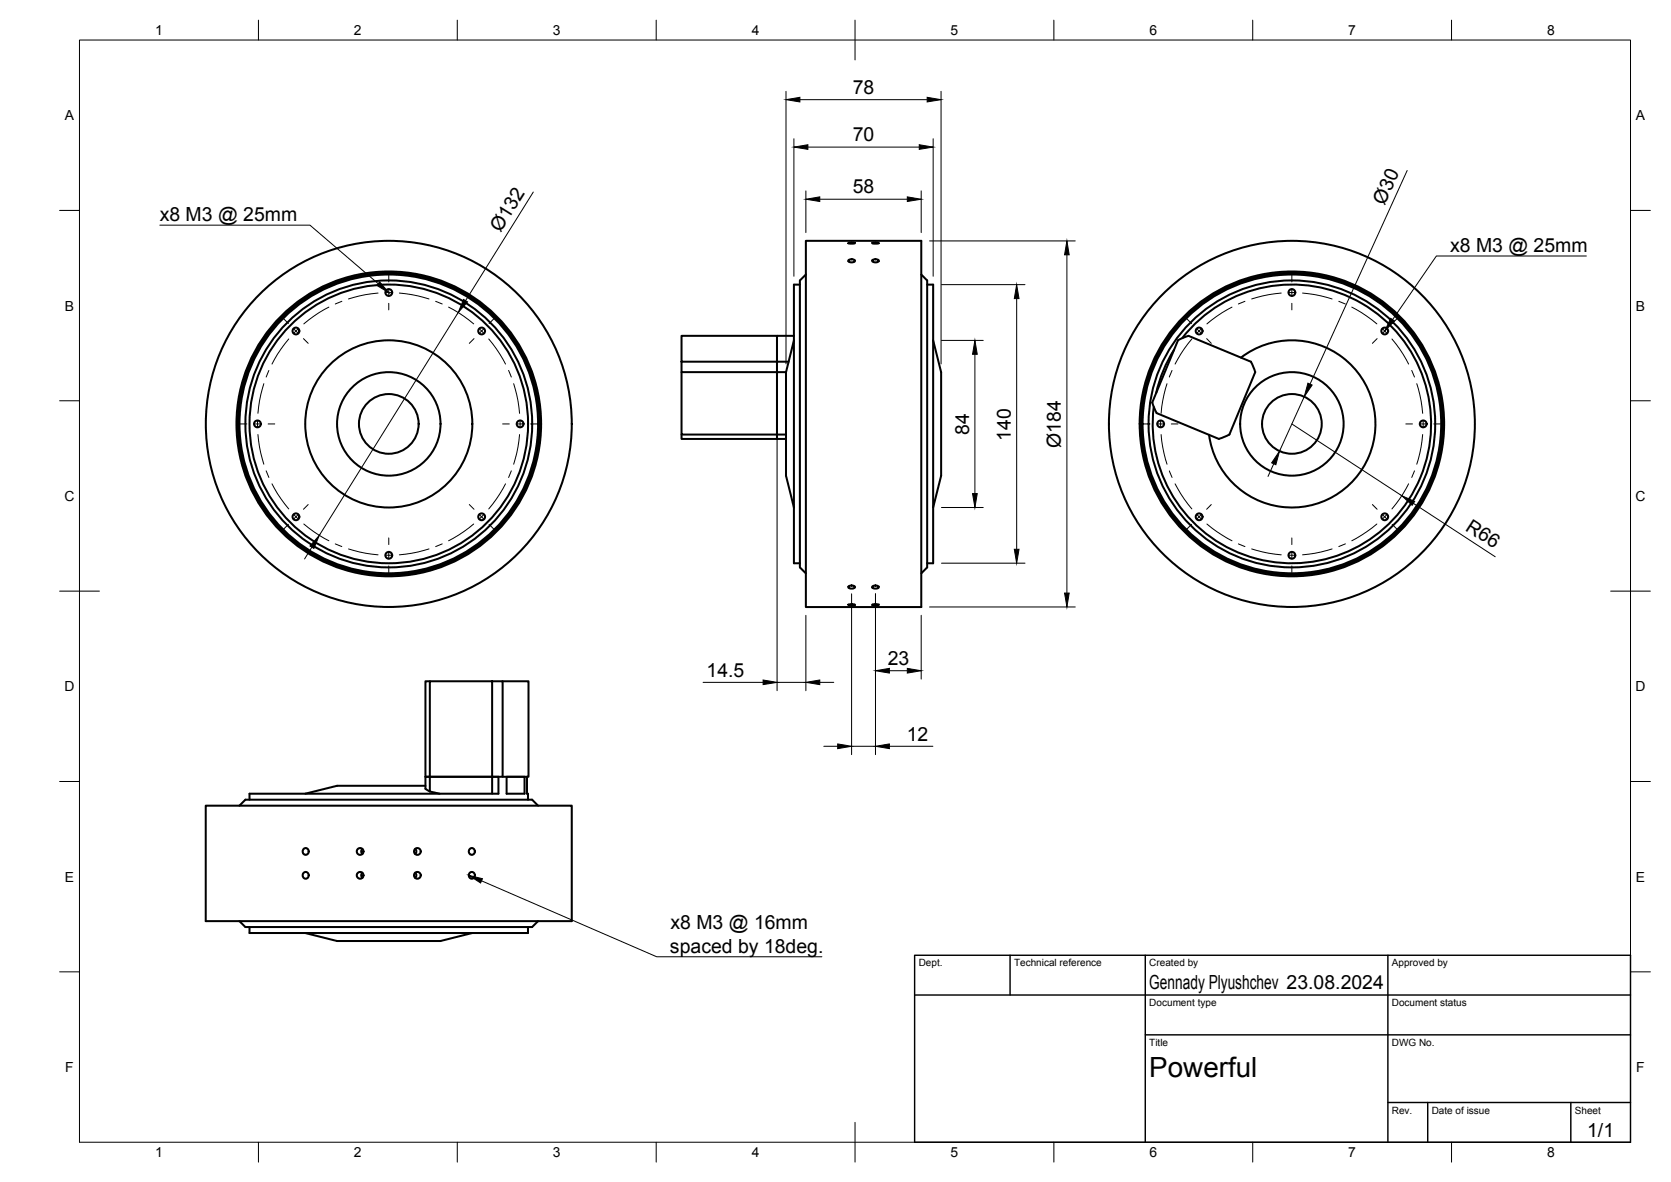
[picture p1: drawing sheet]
<svg xmlns="http://www.w3.org/2000/svg" width="420mm" height="297mm" viewBox="0 0 420 297" stroke-linecap="round" stroke-linejoin="round" font-family="sans-serif">
<!-- layer: Visible -->
<g fill="none" stroke="#000" stroke-width=".51">
<path d="M201.1 71.5h-1.5v70h1.5M202.6 69l-1.5 1.5v72.1l1.5 1.5M202.6 60.5h29v92.1h-29zM213.3 61.1h1.7l-.9 .1zM213.3 65.4l1-.2 .5 .1 .2 .3-.3 .3h-.9l-.5-.2zM219.3 61.1l1.2-.1 .5 .1-.9 .1zM219.3 65.4l1-.2 .6 .1 .1 .3-.6 .3h-.5l-.5-.1zM231.6 69l1.5 1.5v72.1l-1.5 1.5M233.1 71.5h1.5v70h-1.5M171.4 90.9v2.6h24v16.8h2.2M171.4 84.4h24v6.5h-24zM171.4 93.5v15.7h24v1.1h-24v-1.1"/>
<path d="M197.6 93.5h-2.2v-2.6v18.3h2.2M197.6 93.5v26l2 8M199.6 84.4h-4.2v6.5h2.9M199.6 85.5l-2 8M234.6 85.5l2 8v26l-2 8M295.2 87.9a35 35 0 0 0-4.5 10.9M297.3 85a35 35 0 0 1 57.1 2.8 35 35 0 0 1-21.9 52.9 35 35 0 0 1-42.4-38.4M312 89.9a21 21 0 0 1 31.5 6.9 21 21 0 0 1-12.3 29.8 21 21 0 0 1-27.2-17.3M314.5 90.9l-15.6-6.5-1.4 .5-1.3 .6-6.5 15.7M314.5 90.9l1.1 2.6-6.5 15.7-2.6 1.1M289.7 101.2l1.1 2.6 15.7 6.5M213.3 152l.8-.2 .9 .2z"/>
<path d="M213.4 147.4l1-.2 .5 .1 .1 .3-.5 .3h-.7l-.5-.2zM219.3 152l.8-.2 .9 .2-1.2 .1zM219.3 147.4l.6-.2h.5l.5 .1 .1 .3-.3 .2-.7 .1-.6-.2zM108.1 171.2h-1.1v24h1.1v-24h15.6M123.7 171.2h2.7v24h-2.7zM126.4 171.2h6.5v24h-6.5M107 197.5h-22.2l-8 2M108.1 198.9l2.4 .6M108.1 198.9v-3.7h15.6v4.3M108.1 198.9l-1.1-.7v-3h18.3v4.3h-62.6v1.5M127.4 195.2h4.5v4.3h-4.5zM132.5 195.2v4.3h.3v1.5"/>
<path d="M51.7 202.5h92.1v29h-92.1zM60.2 202.5l1.5-1.5h72.1l1.5 1.5M91.1 213.3l-.3 .7 .3 .6M91.1 219.3l-.3 .7 .3 .6M104.4 213.3l.3 .7-.3 .6M104.4 219.3l.3 .7-.3 .6M60.2 231.5l1.5 1.5h72.1l1.5-1.5M62.7 233v1.5h70.1v-1.5M76.8 234.5l8 2h25.9l8-2"/>
<circle cx="97.8" cy="73.5" r=".86"/>
<circle cx="324.8" cy="73.5" r=".86"/>
<circle cx="74.4" cy="83.2" r=".86"/>
<circle cx="121.1" cy="83.2" r=".86"/>
<circle cx="301.5" cy="83.2" r=".86"/>
<circle cx="348.2" cy="83.2" r=".86"/>
<circle cx="64.7" cy="106.5" r=".86"/>
<circle cx="97.8" cy="106.5" r="46"/>
<circle cx="97.8" cy="106.5" r="38.3"/>
<circle cx="97.8" cy="106.5" r="37.9"/>
<circle cx="97.8" cy="106.5" r="37.5"/>
<circle cx="97.8" cy="106.5" r="36.1"/>
<circle cx="97.8" cy="106.5" r="35"/>
<circle cx="97.8" cy="106.5" r="21"/>
<circle cx="97.8" cy="106.5" r="13"/>
<circle cx="97.8" cy="106.5" r="7.5"/>
<circle cx="130.8" cy="106.5" r=".86"/>
<circle cx="291.8" cy="106.5" r=".86"/>
<circle cx="324.8" cy="106.5" r="7.5"/>
<circle cx="324.8" cy="106.5" r="13"/>
<circle cx="324.8" cy="106.5" r="37.5"/>
<circle cx="324.8" cy="106.5" r="46"/>
<circle cx="324.8" cy="106.5" r="36.1"/>
<circle cx="324.8" cy="106.5" r="38.3"/>
<circle cx="324.9" cy="106.5" r="37.9"/>
<circle cx="357.9" cy="106.5" r=".86"/>
<circle cx="74.4" cy="129.9" r=".86"/>
<circle cx="97.8" cy="139.5" r=".86"/>
<circle cx="121.1" cy="129.9" r=".86"/>
<circle cx="301.5" cy="129.9" r=".86"/>
<circle cx="324.8" cy="139.5" r=".86"/>
<circle cx="348.2" cy="129.9" r=".86"/>
<circle cx="76.8" cy="214" r=".81"/>
<circle cx="76.8" cy="220" r=".8"/>
<circle cx="90.5" cy="214" r=".85"/>
<circle cx="90.6" cy="220" r=".85"/>
<circle cx="104.9" cy="214" r=".85"/>
<circle cx="104.9" cy="220" r=".84"/>
<circle cx="118.6" cy="214" r=".81"/>
<circle cx="118.6" cy="220" r=".81"/>
</g>
<!-- layer: BORDER -->
<g fill="none" stroke="#000" stroke-width=".25">
<path d="M20 10.1h390v276.9h-390zM65 5.1v5M115 5.1v5M165 5.1v5M215 5.1v10M265 5.1v5M315 5.1v5M365 5.1v5M15 52.9h5M410 52.9h5M15 100.7h5M410 100.7h5"/>
<path d="M15 148.6h10M405 148.6h10M15 196.4h5M410 196.4h5M15 244.2h5M410 244.2h5M65 287v5M115 287v5M165 287v5M215 282.1v9.9M265 287v5M315 287v5"/>
<path d="M365 287v5"/>
</g>
<!-- layer: TITLEBLOCK -->
<path d="M230 240.1h180v46.9h-180zM230 250h180M254 240.1v9.9M288 240.1v46.9M349 240.1v46.9M288 260.1h122M349 277.1h61M359 277.1v9.9M395 277.1v9.9" fill="none" stroke="#000" stroke-width=".36"/>
<!-- layer: Smart Centers -->
<g fill="none" stroke="#000" stroke-width=".25">
<path d="M82.7 77.2l-2.5 1.4-3.8 2.8M86 75.7l-1.7 .7M95.1 73.6l-3.2 .4-4.3 1.1M96.9 73.5h1.8M97.7 69.2v1.7M97.7 72.7v1.7M97.7 76.2v1.7M100.4 73.6l3.1 .4 4.4 1.1M109.5 75.7l1.7 .7M112.8 77.2l2.5 1.4 3.8 2.8M309.8 77.2l-3.8 2.3-2.5 1.9M313 75.7l-1.6 .7"/>
<path d="M322.2 73.6l-3.2 .4-4.3 1.1M323.9 73.5h1.8M324.8 69.2v1.7M324.8 72.7v1.7M324.8 76.2v1.7M327.5 73.6l3.1 .4 4.3 1.1M336.6 75.7l1.7 .7M339.9 77.2l2.5 1.4 3.8 2.8M66.3 96.4l-1 4.3-.4 3.2M67.6 93.1l-.7 1.6M71.3 80.1l1.2 1.2M72.6 85.2l-2.8 3.8-1.4 2.5"/>
<path d="M73.8 82.6l1.2 1.2M75.1 82.6l-1.3 1.2M76.3 85.1l1.2 1.2M119.2 85.1l-1.2 1.2M120.5 82.6l1.2 1.2M121.7 82.6l-1.3 1.2M122.9 85.2l1.9 2.5 2.3 3.8M124.2 80.1l-1.2 1.2M127.9 93.1l.7 1.6M129.2 96.4l1 4.3 .4 3.2M293.4 96.4l-1 4.3-.4 3.2M294.7 93.1l-.7 1.6"/>
<path d="M298.4 80.1l1.2 1.2M299.7 85.2l-1.9 2.5-2.3 3.8M300.9 82.6l1.2 1.2M302.1 82.6l-1.2 1.2M303.4 85.1l1.2 1.2M346.3 85.1l-1.2 1.2M347.5 82.6l1.3 1.2M348.8 82.6l-1.3 1.2M350 85.2l1.9 2.5 2.3 3.8M351.2 80.1l-1.1 1.2M355 93.1l.6 1.6M356.2 96.4l1.1 4.3 .4 3.2"/>
<path d="M60.4 106.5h1.7M63.9 106.5h1.7M64.8 105.6v1.8M64.9 109.2l.4 3.2 1 4.3M66.9 118.3l.7 1.7M67.4 106.5h1.7M126.4 106.5h1.7M128.6 118.3l-.7 1.7M129.9 106.5h1.7M130.6 109.2l-.4 3.2-1 4.3M130.8 105.6v1.8M133.4 106.5h1.7"/>
<path d="M287.5 106.5h1.7M290.9 106.5h1.8M291.8 105.6v1.8M292 109.2l.4 3.2 1 4.3M294 118.3l.7 1.7M294.5 106.5h1.7M353.5 106.5h1.7M355.6 118.3l-.6 1.7M356.9 106.5h1.8M357.7 109.2l-.4 3.2-1.1 4.3M357.8 105.6v1.8M360.5 106.5h1.7"/>
<path d="M68.4 121.6l1.4 2.5 2.8 3.8M72.5 131.8l-1.2 1.2M73.8 129.2l1.3 1.3M75 129.3l-1.2 1.2M76.4 131.7l2.5 1.9 3.8 2.3M77.5 126.8l-1.2 1.2M84.3 136.7l1.6 .7M87.6 138l4.3 1 3.2 .4M96.9 139.5h1.8M97.7 135.2v1.6M97.7 138.6v1.8M107.9 138l-4.4 1-3.1 .4"/>
<path d="M111.2 136.7l-1.7 .7M118 126.8l1.2 1.2M119.1 131.7l-2.5 1.9-3.8 2.3M120.4 129.3l1.3 1.2M121.7 129.2l-1.2 1.3M123 131.8l1.2 1.2M127.1 121.6l-2.3 3.8-1.9 2.5M295.5 121.6l2.3 3.8 1.9 2.5M299.6 131.8l-1.2 1.2M300.9 129.2l1.2 1.3M302.1 129.3l-1.2 1.2M303.5 131.7l2.5 1.9 3.8 2.3"/>
<path d="M304.6 126.8l-1.2 1.2M311.4 136.7l1.6 .7M314.7 138l4.3 1 3.2 .4M323.9 139.5h1.8M324.8 135.2v1.6M324.8 138.6v1.8M334.9 138l-4.3 1-3.1 .4M338.3 136.7l-1.7 .7M345.1 126.8l1.2 1.2M346.2 131.7l-2.5 1.9-3.8 2.3M347.5 129.3l1.3 1.2M348.8 129.2l-1.3 1.3"/>
<path d="M350.1 131.8l1.1 1.2M354.2 121.6l-2.3 3.8-1.9 2.5M97.7 142.2v1.7M324.8 142.2v1.7"/>
</g>
<!-- layer: FD_Dimensions -->
<g fill="none" stroke="#000" stroke-width=".25">
<path d="M197.6 23v68.4M199.6 34.9v34.5M201.1 25h32M203.1 37h28M234.6 34.9v34.5M236.6 23v68.4M134.1 48.3l-17 27.3M202.6 48v10.4M206.1 50.1h22M231.6 48v10.4M353.8 42.8l-24.4 53.7M115.2 78.5l-34.9 56"/>
<path d="M233.7 60.5h36.7M236.7 71.5h21M255.6 75v63M268.3 64v85M195.4 86.5v87.1M236.7 85.5h10.5M245.1 89v35M327.9 99.7l-6.2 13.7M320.3 116.6l-1.5 3.1M324.8 106.5l27.7 18.1M78.4 137.5l-1.8 3M236.7 127.5h10.5"/>
<path d="M355.4 126.5l20.6 13.4M202.6 154.6v19M214.1 149.2v40.4M220.1 149.2v40.4M231.6 154.6v16.1M233.7 152.5h36.7M236.7 141.5h21M176.8 171.5h15.1M195.4 171.5h7.2M206.1 171.5h3.5M223.6 168.6h4.5M207.1 187.5h3.5"/>
<path d="M214.1 187.5h6M223.6 187.5h11"/>
</g>
<g fill="#000" stroke="#000" stroke-width=".25">
<path d="M197.6 25l3.5-.5v1.1zM199.6 37l3.5-.6v1.1zM231.1 36.4l3.5 .6-3.5 .5zM233.1 24.5l3.5 .5-3.5 .6zM202.6 50.1l3.5-.6v1.1zM228.1 49.5l3.5 .6-3.5 .5zM116.6 75.3l1 .6-2.4 2.6zM255.6 71.5l.6 3.5h-1.2zM268.3 60.5l.5 3.5h-1.1zM245.1 85.5l.6 3.5h-1.2zM328.9 96.3l1 .5-2 2.9zM321.7 113.4l-.9 3.4-1.1-.5z"/>
<path d="M80.3 134.5l-1.4 3.3-1-.6zM244.5 124h1.2l-.6 3.5zM255 138h1.2l-.6 3.5zM352.5 124.6l3.2 1.4-.6 1zM267.7 149h1.1l-.5 3.5zM191.9 170.9l3.5 .6-3.5 .5zM202.6 171.5l3.5-.6v1.1zM220.1 168.6l3.5-.6v1.1zM228.1 168l3.5 .6-3.5 .5zM210.6 187l3.5 .5-3.5 .6zM220.1 187.5l3.5-.5v1.1z"/>
</g>
<!-- layer: Leaders -->
<path d="M95.5 70.8l2.2 2.7-3-1.8zM349.7 80l.9 .7-2.4 2.5zM117.9 220l3.4 .8-.5 1.1z" fill="#000" stroke="#000" stroke-width=".25"/>
<path d="M40.2 56.6h37.7l17.2 14.7M398.9 64.3h-37.7l-11 16M121.1 221.3l44 19.1h41.6" fill="none" stroke="#000" stroke-width=".25"/>
<text font-size="7" x="289" y="270.6">Powerful</text>
<g font-size="4.9">
<text x="214.4" y="23.6">78</text>
<text x="214.4" y="35.5">70</text>
<text x="214.4" y="48.6">58</text>
<text x="348.1" y="51.7" transform="rotate(-65 348.1 51.7)">Ø30</text>
<text x="40.2" y="55.6">x8 M3 @ 25mm</text>
<text x="125.8" y="58.6" transform="rotate(-58 125.8 58.6)">Ø132</text>
<text x="364.6" y="63.3">x8 M3 @ 25mm</text>
<text x="243.7" y="109.2" transform="rotate(-90 243.7 109.2)">84</text>
<text x="254.2" y="110.8" transform="rotate(-90 254.2 110.8)">140</text>
<text x="266.7" y="112.5" transform="rotate(-90 266.7 112.5)">Ø184</text>
<text x="368.3" y="133.1" transform="rotate(33 368.3 133.1)">R66</text>
<text x="223.2" y="167.1">23</text>
<text x="177.7" y="170">14.5</text>
<text x="228" y="186.1">12</text>
<text x="168.6" y="233.6">x8 M3 @ 16mm</text>
<text x="168.5" y="239.4">spaced by 18deg.</text>
<text x="289" y="248.5">Gennady Plyushchev 23.08.2024</text>
<text x="399.1" y="285.7">1/1</text>
</g>
<g font-size="3.5">
<text x="39" y="8.8">1</text>
<text x="89" y="8.8">2</text>
<text x="139" y="8.8">3</text>
<text x="189" y="8.8">4</text>
<text x="239" y="8.8">5</text>
<text x="289" y="8.8">6</text>
<text x="339" y="8.8">7</text>
<text x="389" y="8.8">8</text>
<text x="16.3" y="30.2">A</text>
<text x="411.3" y="30.2">A</text>
<text x="16.3" y="78">B</text>
<text x="411.3" y="78">B</text>
<text x="16.2" y="125.9">C</text>
<text x="411.2" y="125.9">C</text>
<text x="16.2" y="173.7">D</text>
<text x="411.2" y="173.7">D</text>
<text x="16.3" y="221.6">E</text>
<text x="411.3" y="221.6">E</text>
<text x="16.4" y="269.4">F</text>
<text x="411.4" y="269.4">F</text>
<text x="39" y="290.8">1</text>
<text x="89" y="290.8">2</text>
<text x="139" y="290.8">3</text>
<text x="189" y="290.8">4</text>
<text x="239" y="290.8">5</text>
<text x="289" y="290.8">6</text>
<text x="339" y="290.8">7</text>
<text x="389" y="290.8">8</text>
</g>
<g font-size="2.5">
<text x="231" y="242.9">Dept.</text>
<text x="255" y="242.9">Technical reference</text>
<text x="289" y="242.9">Created by</text>
<text x="350" y="242.9">Approved by</text>
<text x="289" y="252.8">Document type</text>
<text x="350" y="252.8">Document status</text>
<text x="289" y="262.9">Title</text>
<text x="350" y="262.9">DWG No.</text>
<text x="350" y="279.9">Rev.</text>
<text x="360" y="279.9">Date of issue</text>
<text x="396" y="279.9">Sheet</text>
</g>
</svg>
